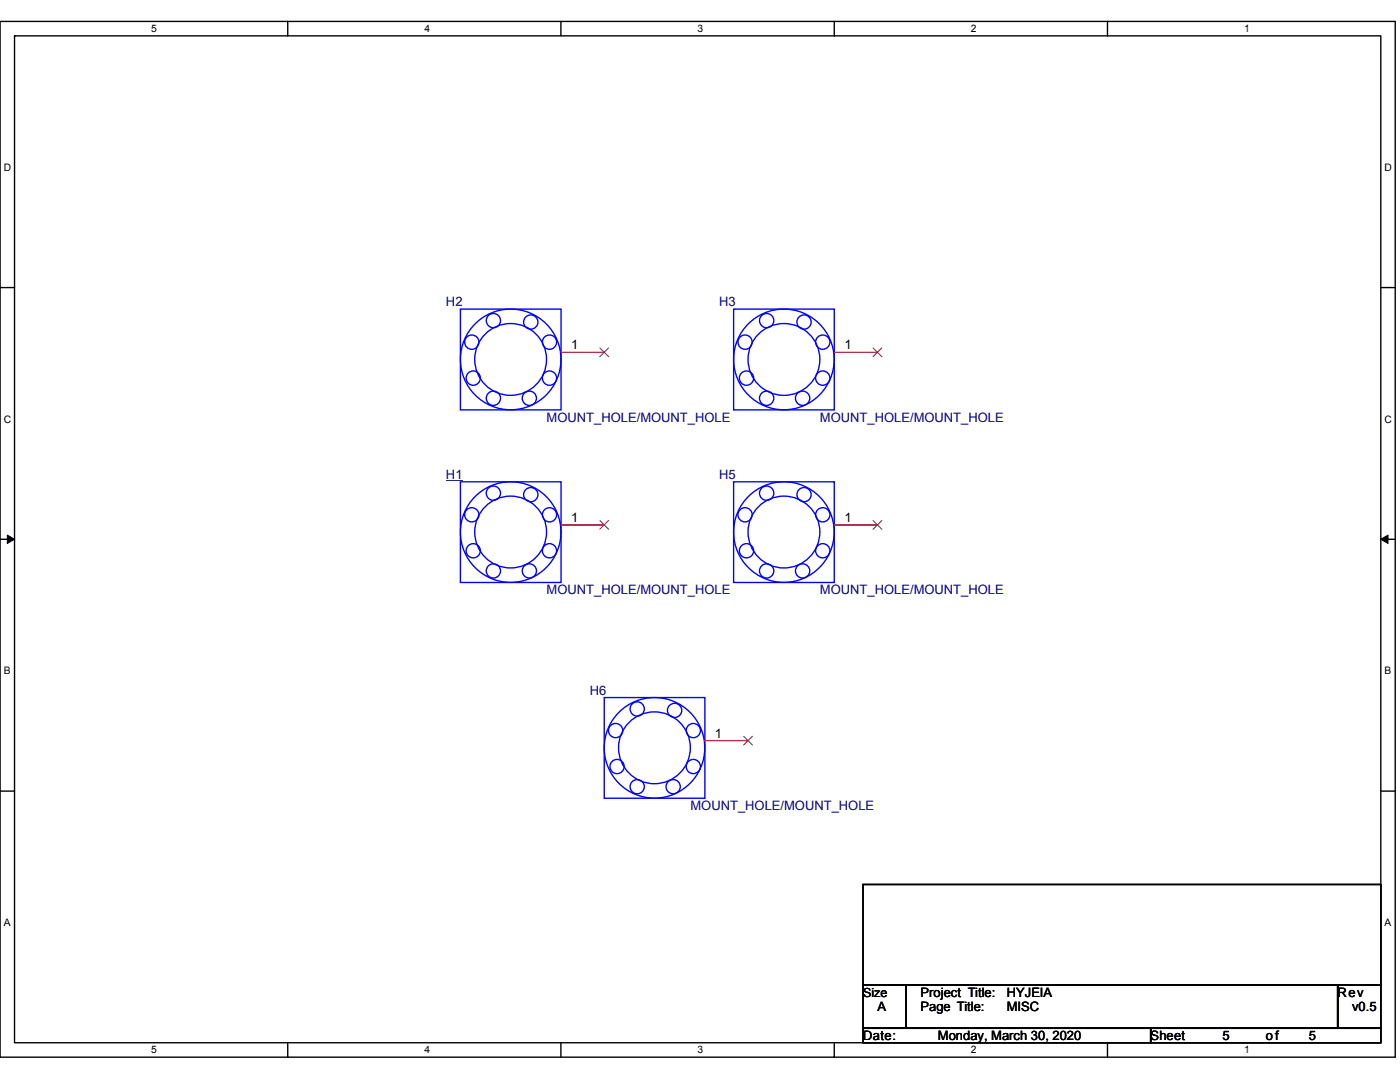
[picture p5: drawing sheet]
<svg xmlns="http://www.w3.org/2000/svg" width="279mm" height="216mm" viewBox="0 0 279 216" stroke-linecap="round" stroke-linejoin="round" font-family="sans-serif">
<path d="M0 4.3h278.4v206.6h-278.4zM2.9 7.2h272.7v200.9h-272.7z" fill="none" stroke="#000" stroke-width=".28"/>
<g fill="#fff">
<path d="M30.2 4.6h1.1v2.3h-1.1z"/>
<path d="M30.2 208.4h1.1v2.3h-1.1z"/>
</g>
<path d="M57.4 4.3v2.9M57.4 208.1v2.8" fill="none" stroke="#000" stroke-width=".28"/>
<g fill="#fff">
<path d="M84.7 4.6h1.1v2.3h-1.1z"/>
<path d="M84.7 208.4h1.1v2.3h-1.1z"/>
</g>
<path d="M112 4.3v2.9M112 208.1v2.8" fill="none" stroke="#000" stroke-width=".28"/>
<g fill="#fff">
<path d="M139.2 4.6h1.2v2.3h-1.2z"/>
<path d="M139.2 208.4h1.2v2.3h-1.2z"/>
</g>
<path d="M166.5 4.3v2.9M166.5 208.1v2.8" fill="none" stroke="#000" stroke-width=".28"/>
<g fill="#fff">
<path d="M193.8 4.6h1.1v2.3h-1.1z"/>
<path d="M193.8 208.4h1.1v2.3h-1.1z"/>
</g>
<path d="M221 4.3v2.9M221 208.1v2.8" fill="none" stroke="#000" stroke-width=".28"/>
<g fill="#fff">
<path d="M248.3 4.6h1.1v2.3h-1.1z"/>
<path d="M248.3 208.4h1.1v2.3h-1.1z"/>
<path d="M.7 32.3h1.5v2.2h-1.5z"/>
<path d="M276.3 32.3h1.5v2.2h-1.5z"/>
<path d="M.7 82.5h1.5v2.3h-1.5z"/>
<path d="M276.3 82.5h1.5v2.3h-1.5z"/>
</g>
<path d="M0 57.4h2.9M275.6 57.4h2.8" fill="none" stroke="#000" stroke-width=".28"/>
<g fill="#fff">
<path d="M.7 132.7h1.4v2.3h-1.4z"/>
<path d="M276.3 132.7h1.4v2.3h-1.4z"/>
</g>
<path d="M0 107.6h2.9M275.6 107.6h2.8" fill="none" stroke="#000" stroke-width=".28"/>
<path d="M1.5 106.8l1.4 .8-1.4 .8zM275.6 107.6l1.4-.8v1.6z" fill="#000" stroke="#000" stroke-width=".2"/>
<g fill="#fff">
<path d="M.7 182.9h1.4v2.3h-1.4z"/>
<path d="M276.3 182.9h1.4v2.3h-1.4z"/>
</g>
<path d="M0 157.8h2.9M275.6 157.8h2.8M172.2 176.5h103.4v20.1h-103.4zM172.2 196.6h8.6v8.6h-8.6zM180.8 196.6h86.2v8.6h-86.2zM267 196.6h8.6v8.6h-8.6zM172.2 205.2h57.4v2.9h-57.4zM229.6 205.2h46v2.9h-46z" fill="none" stroke="#000" stroke-width=".28"/>
<g fill="none" stroke="#00f" stroke-width=".28">
<path d="M91.9 61.7h20.1v20.1h-20.1zM146.4 61.7h20.1v20.1h-20.1zM91.9 96.1h20.1v20.1h-20.1zM146.4 96.1h20.1v20.1h-20.1zM120.6 139.2h20.1v20.1h-20.1z"/>
<circle cx="94.2" cy="68.3" r="1.43"/>
<circle cx="94.4" cy="75.4" r="1.43"/>
<circle cx="98.5" cy="79.5" r="1.43"/>
<circle cx="98.5" cy="64" r="1.43"/>
<circle cx="101.9" cy="71.7" r="7.2"/>
<circle cx="101.9" cy="71.7" r="10"/>
<circle cx="105.6" cy="79.5" r="1.43"/>
<circle cx="105.9" cy="64.3" r="1.43"/>
<circle cx="109.7" cy="75.4" r="1.43"/>
<circle cx="109.7" cy="68.3" r="1.43"/>
<circle cx="148.7" cy="68.3" r="1.43"/>
<circle cx="149" cy="75.4" r="1.43"/>
<circle cx="153" cy="64" r="1.43"/>
<circle cx="153" cy="79.5" r="1.43"/>
<circle cx="156.4" cy="71.7" r="10"/>
<circle cx="156.5" cy="71.7" r="7.2"/>
<circle cx="160.2" cy="79.5" r="1.43"/>
<circle cx="160.5" cy="64.3" r="1.42"/>
<circle cx="164.2" cy="75.4" r="1.43"/>
<circle cx="164.2" cy="68.3" r="1.43"/>
<circle cx="98.5" cy="98.4" r="1.43"/>
<circle cx="105.9" cy="98.7" r="1.43"/>
<circle cx="153" cy="98.4" r="1.43"/>
<circle cx="160.5" cy="98.7" r="1.42"/>
<circle cx="94.2" cy="102.7" r="1.43"/>
<circle cx="94.4" cy="109.9" r="1.42"/>
<circle cx="98.5" cy="113.9" r="1.42"/>
<circle cx="101.9" cy="106.2" r="7.2"/>
<circle cx="101.9" cy="106.2" r="10"/>
<circle cx="105.6" cy="113.9" r="1.42"/>
<circle cx="109.7" cy="102.7" r="1.42"/>
<circle cx="109.7" cy="109.9" r="1.42"/>
<circle cx="148.7" cy="102.7" r="1.42"/>
<circle cx="149" cy="109.9" r="1.43"/>
<circle cx="153" cy="113.9" r="1.43"/>
<circle cx="156.4" cy="106.2" r="10"/>
<circle cx="156.5" cy="106.2" r="7.2"/>
<circle cx="160.2" cy="113.9" r="1.43"/>
<circle cx="164.2" cy="109.9" r="1.43"/>
<circle cx="164.2" cy="102.7" r="1.43"/>
<circle cx="122.9" cy="145.8" r="1.43"/>
<circle cx="123.1" cy="153" r="1.42"/>
<circle cx="127.2" cy="141.5" r="1.43"/>
<circle cx="127.2" cy="157" r="1.42"/>
<circle cx="130.6" cy="149.2" r="7.2"/>
<circle cx="130.6" cy="149.2" r="10"/>
<circle cx="134.3" cy="157" r="1.42"/>
<circle cx="134.6" cy="141.8" r="1.43"/>
<circle cx="138.4" cy="153" r="1.42"/>
<circle cx="138.4" cy="145.8" r="1.42"/>
</g>
<path d="M89 96h3.3" fill="none" stroke="#000080" stroke-width=".2"/>
<path d="M112 70.3h8.6M166.5 70.3h8.6M112 104.7h8.6M166.5 104.7h8.6M140.7 147.8h8.6" fill="none" stroke="#f00" stroke-width=".28"/>
<path d="M119.7 69.4l1.8 1.8M121.5 69.4l-1.8 1.8M174.2 69.4l1.8 1.8M176 69.4l-1.8 1.8M119.7 103.9l1.8 1.7M121.5 103.9l-1.8 1.7M174.2 103.9l1.8 1.7M176 103.9l-1.8 1.7M148.4 146.9l1.8 1.8M150.2 146.9l-1.8 1.8" fill="none" stroke="#804000" stroke-width=".2"/>
<g font-size="2.6" fill="#000080">
<text x="89" y="61.2">H2</text>
<text x="143.5" y="61.2">H3</text>
<text x="109.1" y="84.1">MOUNT_HOLE/MOUNT_HOLE</text>
<text x="163.6" y="84.1">MOUNT_HOLE/MOUNT_HOLE</text>
<text x="89" y="95.6">H1</text>
<text x="143.5" y="95.6">H5</text>
<text x="109.1" y="118.6">MOUNT_HOLE/MOUNT_HOLE</text>
<text x="163.6" y="118.6">MOUNT_HOLE/MOUNT_HOLE</text>
<text x="117.7" y="138.6">H6</text>
<text x="137.8" y="161.6">MOUNT_HOLE/MOUNT_HOLE</text>
</g>
<g font-size="2.6">
<text x="114" y="69.7">1</text>
<text x="168.5" y="69.7">1</text>
<text x="114" y="104.1">1</text>
<text x="168.5" y="104.1">1</text>
<text x="142.7" y="147.2">1</text>
<text x="175.1" y="201.8">A</text>
<text x="183.7" y="198.9">Project Title:</text>
<text x="183.7" y="201.8">Page Title:</text>
<text x="200.9" y="198.9">HYJEIA</text>
<text x="200.9" y="201.8">MISC</text>
<text x="267" y="198.9">Rev</text>
<text x="269.8" y="201.8">v0.5</text>
<text x="172.2" y="207.5">Date:</text>
<text x="187.2" y="207.5">Monday, March 30, 2020</text>
<text x="229.6" y="207.5">Sheet</text>
<text x="244" y="207.5">5</text>
<text x="252.6" y="207.5">of</text>
<text x="261.2" y="207.5">5</text>
</g>
<text font-size="2.5" x="172.2" y="198.8">Size</text>
<g font-size="2">
<text x="30.2" y="6.4">5</text>
<text x="84.7" y="6.4">4</text>
<text x="139.2" y="6.4">3</text>
<text x="193.8" y="6.4">2</text>
<text x="248.3" y="6.4">1</text>
<text x=".7" y="34.1">D</text>
<text x="276.3" y="34.1">D</text>
<text x=".7" y="84.3">C</text>
<text x="276.3" y="84.3">C</text>
<text x=".7" y="134.6">B</text>
<text x="276.3" y="134.6">B</text>
<text x=".7" y="184.8">A</text>
<text x="276.3" y="184.8">A</text>
<text x="30.2" y="210.2">5</text>
<text x="84.7" y="210.2">4</text>
<text x="139.2" y="210.2">3</text>
<text x="193.8" y="210.2">2</text>
<text x="248.3" y="210.2">1</text>
</g>
</svg>
